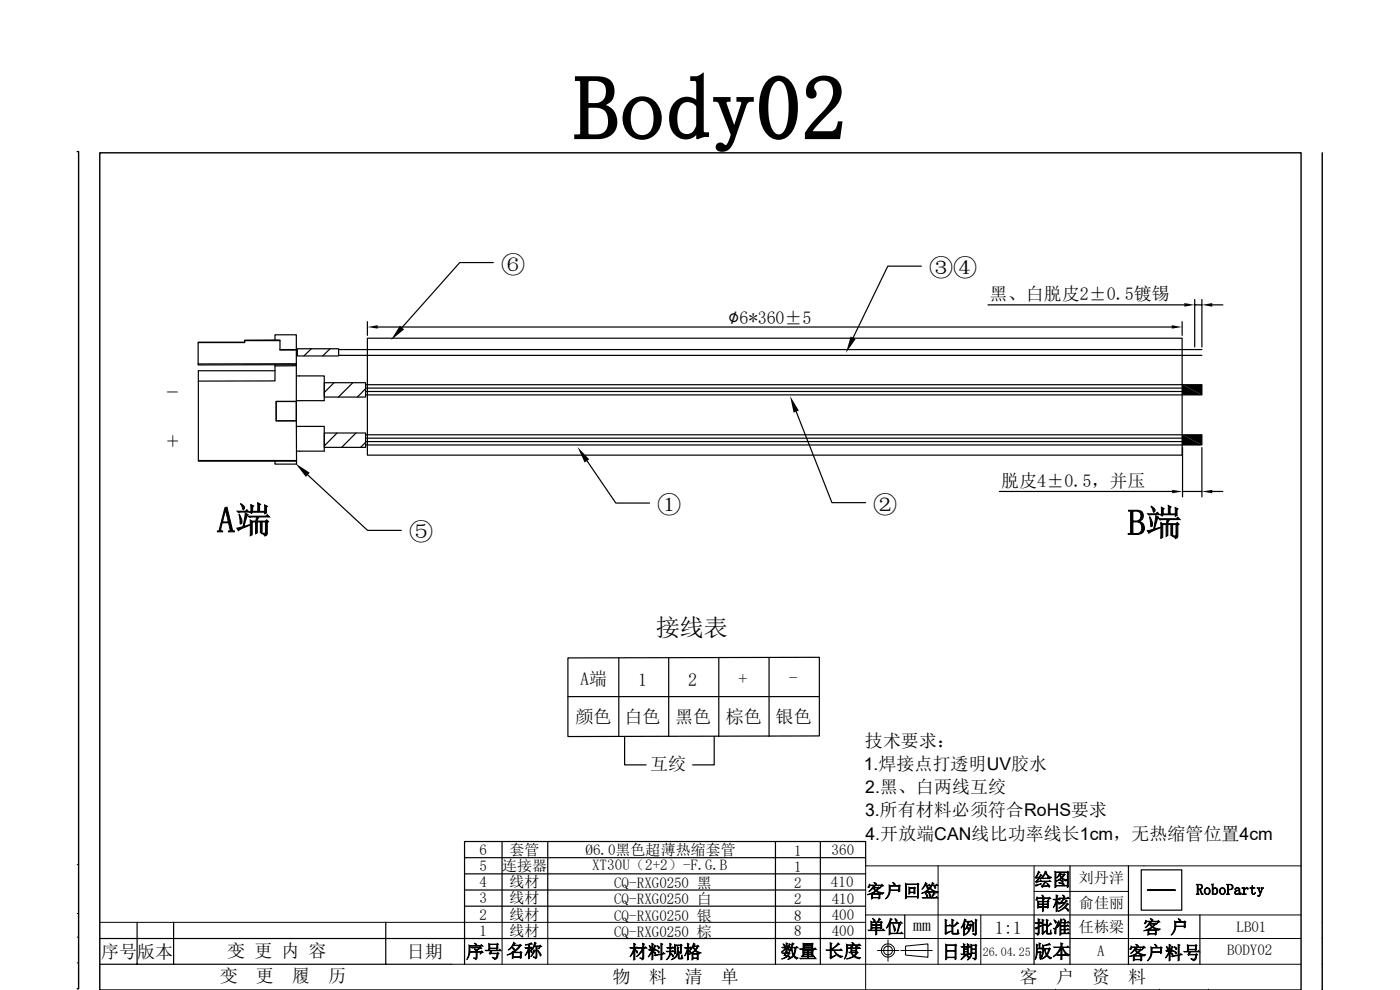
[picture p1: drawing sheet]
<svg xmlns="http://www.w3.org/2000/svg" width="297mm" height="210mm" viewBox="0 0 297 210" stroke-linecap="round" stroke-linejoin="round" font-family="sans-serif">
<g fill="none" stroke="#000" stroke-width=".21">
<path d="M16.4 198.8h.3M16.4 193.8h.3M16.4 183.4h.3M21.2 195.6h162.4M106.5 195.6v8.9M116.2 195.6v8.9M183.6 194.1h92.4M184.6 199.1h91.4M188.4 199.4v4.5M199 183.7v20.8M208.1 194.1v10.4M219.4 183.7v10.4"/>
<path d="M219.4 189.1h20M243.4 188.7l5.9 .1zM243.4 188.8h5.9M276 183.7h-92.4v26.3M280.5 195.6h.1M16.4 204.2h.3M95.8 204.5h180.2M186.1 201.6h4.6M191.1 201.6h6.7M192.1 200.7l4.7-.5v2.9l-4.7-.5zM223.9 209.8v.2M246 209.8v.2"/>
<path d="M256.4 209.8v.2"/>
<circle cx="188.4" cy="201.6" r="1.41"/>
<circle cx="188.4" cy="201.6" r=".94"/>
</g>
<path d="M16.4 32.2h.3v177.5h-.3M21.2 32.4h254.8v177.6h-254.8zM280.5 32.4v177.6" fill="none" stroke="#000" stroke-width=".3"/>
<g fill="none" stroke="#000" stroke-width=".25">
<path d="M104.6 55.7h-7.1l-12.2 13.8M195.5 56.5h-7.2l-7.3 15.2M42 77.2v.2h20.9M51.9 72.6l-9.9 .1M51.9 72.2l7.5-.1v.1M58.3 77.4v.2h4.6M58.3 77.6v3.2h-16.2v16.9h20.8M58.3 72.2v-1.2h4.6v3.2M58.3 78.6h-16.2v2.2M59.4 74.2h2.6M62 74.2h1v1.1h-.1M62 74.2h.1"/>
<path d="M62.9 77.2h-20.9v-4.5h9.9v-.5h7.5v2h3.5v11M62.9 79.7h5.9v5.3h-5.9M63 74h8.8v1.5h-8.8zM66 74l-1.5 1.5M70 74l-1.5 1.5M71.8 74.2h183.2M71.8 75.4h183.2M77.9 71.7h172.9v24.8h-172.9zM77.9 68.2v2.9M80.1 69.4h168.5M209.6 64.7h41.6M250.8 68.2v2.9"/>
<path d="M253.4 63.5v10.1M253.4 64.7h1.6M255 63.5v10.1M257.2 64.7h2.2M42.1 97.7v.1h20.8M58.6 85.2h4.3v4.1h-4.3zM62.9 90.5h5.9v5.2h-5.9M62.9 89.3v8.4M62.9 97.7v.8h-4.6v-.7M68.8 81.2h8.8v3h-8.8zM68.8 91.8h8.8v3.1h-8.8zM70.9 81.2l-2.1 2.1"/>
<path d="M71.5 91.8l-2.7 2.8M74.8 81.2l-3 3M75.5 91.8l-3 3.1M77.6 82.4l-1.8 1.8M77.6 93.8l-1.1 1.1M77.6 81.6h173.3M77.6 82.3h173.3M77.6 83h173.3M77.6 83.8h173.3M77.6 92.2h173.3M77.6 92.9h173.3M77.6 93.7h173.3"/>
<path d="M77.6 94.4h173.3M124.5 97.8l6.1 8.9h7.2M168.9 87.3l7.6 19.3h7.1M250.9 81.6h4.1v2.2h-4.1zM250.9 92.2h4.1v2.2h-4.1zM250.9 94.9v10.5M255 94.9v10.5M65.3 100.7l12.7 11.8h7.1M212 104.3h36.7M250.9 104.3h4.1M257.2 104.3h2.2M120.5 139.6l53.3-.2v16.7l-53.3 .1z"/>
<path d="M131.3 139.6v16.6M141.9 139.6v16.6M152.5 139.6v16.6M163.2 139.6v16.6M120.5 147.8h53.3M132.5 156.2v6h4.6M151.5 156.2v6h-4.6M106.5 178.5v17.1M116.2 178.5v17.1M164.5 178.5v26M174 178.5v26M21.2 199.1h163.4"/>
<path d="M29.1 195.6v8.9M36.8 195.6v8.9M81.8 195.6v8.9M98.6 192.2h85M98.6 188.8h85M98.6 185.4h85M98.6 181.9h85M183.6 183.7v-5.2h-85v26M191.9 194.1v5M219.4 194.1v10.4M227 183.7v20.8M239.4 183.7v20.8"/>
<path d="M242.1 184.5h8.6v8.6h-8.6zM254.6 194.1v10.4M280.5 199v.1M21.2 204.5h74.6M280.5 204.5h.1"/>
</g>
<g fill="#000">
<path d="M77.9 69.4l2.2-.4v.7zM84.8 69.1l.9 .8-2.8 2.3zM180.5 71.4l1 .5-2 3zM248.6 69l2.2 .4-2.2 .3zM251.2 64.3l2.2 .4-2.2 .4zM255 64.7l2.2-.4v.8zM122.5 94.8l2.5 2.6-1 .7zM167.6 84l1.9 3.1-1.1 .4zM250.9 81.6l4.1 2.2h-4.1zM250.9 81.6h4.1v2.2zM250.9 92.2l4.1 2.2h-4.1zM250.9 92.2h4.1v2.2z"/>
<path d="M62.7 98.3l3 2-.8 .9zM248.7 103.9l2.2 .4-2.2 .3zM255 104.3l2.2-.4v.7zM280.4 210l.1-.1zM280.4 210h.1z"/>
</g>
<text font-size="19.1" x="121.8" y="29.5">Body02</text>
<g font-size="7.7">
<text x="46.1" y="112.9">A端</text>
<text x="239.2" y="113.5">B端</text>
</g>
<g font-size="5.1">
<text x="106.3" y="57.9">⑥</text>
<text x="197.1" y="58.6">③④</text>
<text x="35.3" y="85.1">-</text>
<text x="35.4" y="95.5">+</text>
<text x="139.4" y="108.9">①</text>
<text x="185.3" y="108.7">②</text>
<text x="86.8" y="114.6">⑤</text>
<text x="139.1" y="134.9">接线表</text>
</g>
<text font-size="4.1" x="154.5" y="68.7">∅6*360±5</text>
<g font-size="3.8">
<text x="209.9" y="63.7">黑、白脱皮2±0.5镀锡</text>
<text x="212.4" y="103.3">脱皮4±0.5，并压</text>
<text x="123.1" y="145.3">A端</text>
<text x="135.4" y="145.5">1</text>
<text x="146" y="145.4">2</text>
<text x="156.7" y="145.4">+</text>
<text x="167.3" y="145">-</text>
<text x="122.1" y="153.4">颜色</text>
<text x="132.5" y="153.4">白色</text>
<text x="143.3" y="153.4">黑色</text>
<text x="154" y="153.4">棕色</text>
<text x="164.5" y="153.4">银色</text>
<text x="183.5" y="158.4">技术要求：</text>
<text x="137.9" y="163.4">互绞</text>
<text x="183.9" y="190.3">客户回签</text>
<text x="219.4" y="187.9">绘图</text>
<text x="184" y="197.9">单位</text>
<text x="193.7" y="197.5">mm</text>
<text x="219.4" y="193">审核</text>
<text x="242.5" y="198">客 户</text>
<text x="21.5" y="203.2">序号</text>
<text x="29.1" y="203.2">版本</text>
<text x="48.2" y="203.1">变 更 内 容</text>
<text x="86.3" y="203.3">日期</text>
<text x="98.9" y="203.2">序号</text>
<text x="107.4" y="203">名称</text>
<text x="133.5" y="203.2">材料规格</text>
<text x="165.7" y="203.1">数量</text>
<text x="175.1" y="203.1">长度</text>
<text x="199.8" y="203.3">日期</text>
<text x="199.9" y="198.1">比例</text>
<text x="211" y="198.1">1:1</text>
<text x="219.4" y="203.1">版本</text>
<text x="219.5" y="198">批准</text>
<text x="239.4" y="203.4">客户料号</text>
<text x="46.6" y="208.3">变</text>
<text x="54.3" y="208.3">更</text>
<text x="61.9" y="208.3">履</text>
<text x="69.6" y="208.3">历</text>
<text x="130" y="208.6">物</text>
<text x="137.6" y="208.6">料</text>
<text x="145.3" y="208.6">清</text>
<text x="153" y="208.6">单</text>
<text x="216.4" y="208.6">客</text>
<text x="224" y="208.6">户</text>
<text x="231.7" y="208.6">资</text>
<text x="239.4" y="208.6">料</text>
</g>
<g font-size="3.7">
<text x="183.3" y="163.3">1.焊接点打透明UV胶水</text>
<text x="183.5" y="173.2">3.所有材料必须符合RoHS要求</text>
<text x="183.6" y="168.3">2.黑、白两线互绞</text>
<text x="183.6" y="178.1">4.开放端CAN线比功率线长1cm，无热缩管位置4cm</text>
</g>
<g font-size="3.2">
<text x="101.7" y="184.7">5</text>
<text x="101.7" y="181.3">6</text>
<text x="106.5" y="184.8">连接器</text>
<text x="108.1" y="181.4">套管</text>
<text x="124.2" y="181.4">Ø6.0黑色超薄热缩套管</text>
<text x="125.6" y="184.6">XT30U（2+2）-F.G.B</text>
<text x="168.4" y="185">1</text>
<text x="168.4" y="181.6">1</text>
<text x="176.4" y="181.3">360</text>
<text x="101.7" y="191.5">3</text>
<text x="101.7" y="188.1">4</text>
<text x="108.1" y="191.6">线材</text>
<text x="108.1" y="188.2">线材</text>
<text x="130.3" y="191.8">CQ-RXG0250 白</text>
<text x="130.3" y="188.3">CQ-RXG0250 黑</text>
<text x="168.5" y="191.7">2</text>
<text x="168.5" y="188.4">2</text>
<text x="176.3" y="188.1">410</text>
<text x="176.4" y="191.7">410</text>
<text x="228.9" y="187.4">刘丹洋</text>
<text x="253.7" y="189.8">RoboParty</text>
<text x="101.7" y="195.1">2</text>
<text x="108.1" y="195.1">线材</text>
<text x="130.3" y="195.3">CQ-RXG0250 银</text>
<text x="168.5" y="195.3">8</text>
<text x="176.4" y="195.1">400</text>
<text x="228.9" y="192.6">俞佳丽</text>
<text x="228.9" y="197.7">任栋梁</text>
<text x="262.3" y="197.6">LB01</text>
<text x="101.7" y="198.4">1</text>
<text x="108.1" y="198.5">线材</text>
<text x="130.3" y="198.7">CQ-RXG0250 棕</text>
<text x="168.5" y="198.5">8</text>
<text x="176.4" y="198.5">400</text>
<text x="232.7" y="202.8">A</text>
<text x="260.4" y="202.6">BODY02</text>
</g>
<text font-size="2.5" x="208.5" y="202.8">26.04.25</text>
</svg>
